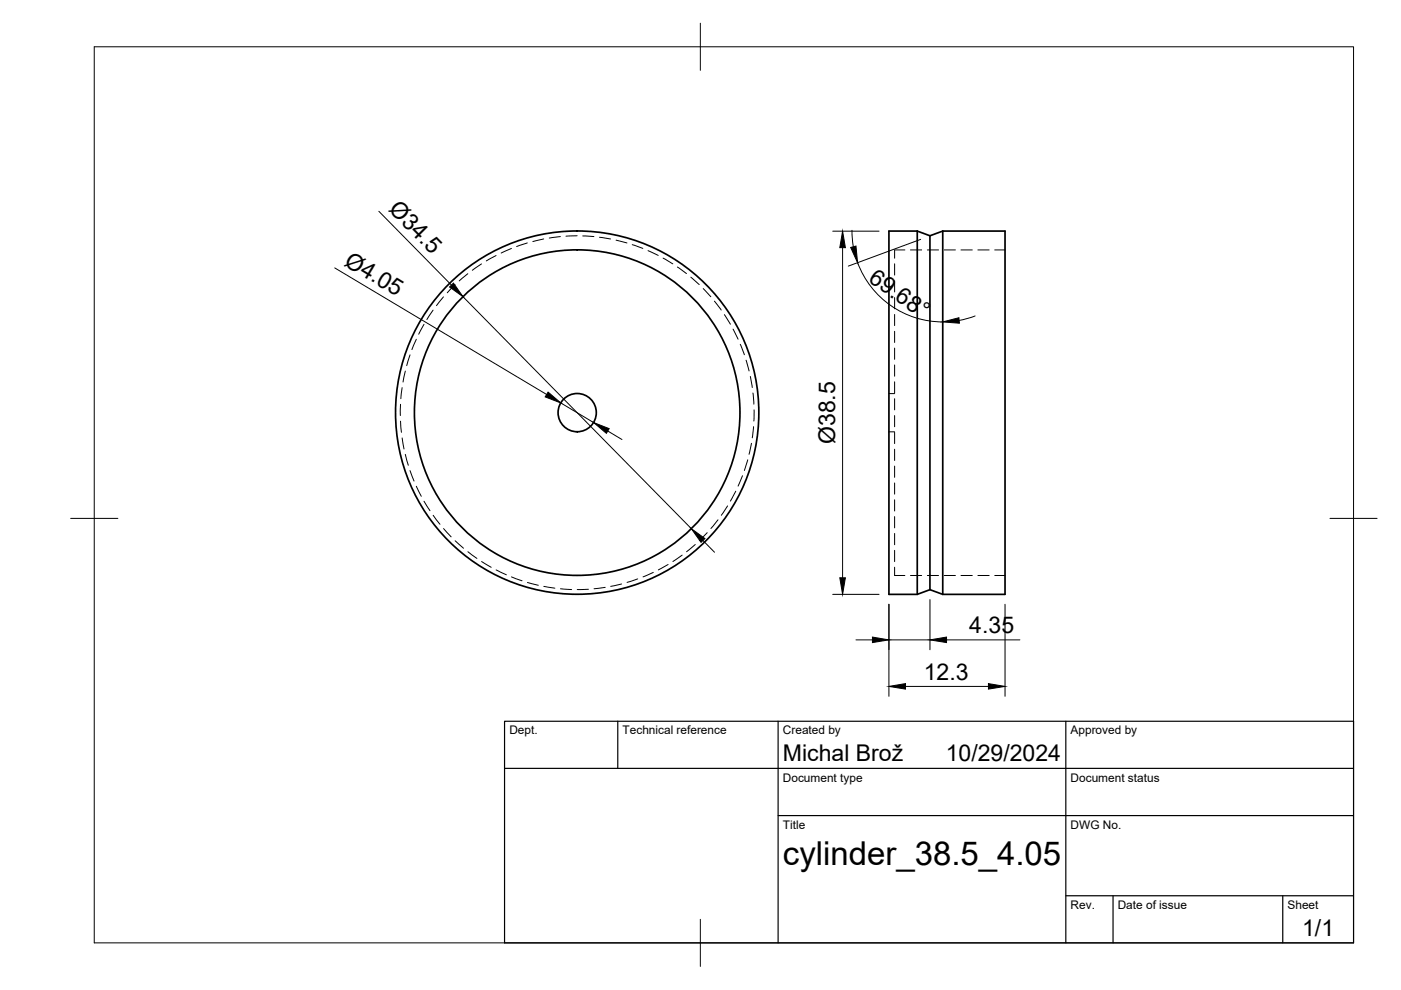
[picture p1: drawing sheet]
<svg xmlns="http://www.w3.org/2000/svg" width="297mm" height="210mm" viewBox="0 0 297 210" stroke-linecap="round" stroke-linejoin="round" font-family="sans-serif">
<!-- layer: Visible -->
<g fill="none" stroke="#000" stroke-width=".36">
<path d="M194.5 49h-6v77h6l2.7-1M194.5 49v77M194.5 49l2.7 1 2.7-1M197.2 50v75M199.9 49v77M199.9 49h13.2v77h-13.2M197.2 125l2.7 1"/>
<circle cx="122.4" cy="87.5" r="38.5"/>
<circle cx="122.4" cy="87.5" r="34.5"/>
<circle cx="122.4" cy="87.5" r="4.1"/>
</g>
<!-- layer: Hidden -->
<g fill="none" stroke="#000" stroke-width=".21">
<path d="M99.2 58l-1.8 1.6M102.1 56l-2 1.3M105.2 54.2l-2.1 1.1M108.4 52.7l-2.1 1M111.8 51.5l-2.3 .8M115.3 50.7l-2.3 .5M118.8 50.2l-2.3 .3M122.4 50l-2.4 .1M123.5 50l2.4 .2M127.1 50.3l2.4 .4M130.6 50.9l2.3 .6M134 51.9l2.3 .8"/>
<path d="M137.4 53.1l2.2 1.1M140.6 54.7l2 1.2M143.6 56.6l1.9 1.4M146.5 58.8l1.8 1.5M189.7 55.9v2.4M189.7 59.5v2.4M191.9 53h-2.2v1.8M193 53h2.4M196.6 53h2.4M200.2 53h2.4M203.8 53h2.3M207.3 53h2.4"/>
<path d="M210.9 53h2.2M85.9 78.7l-.5 2.3M86.9 75.2l-.7 2.3M88.3 71.9l-1 2.2M89.9 68.8l-1.1 2.1M91.8 65.8l-1.3 1.9M94 62.9l-1.5 1.9M96.5 60.4l-1.7 1.7M149.1 61.2l1.6 1.7M151.5 63.9l1.4 1.8M153.6 66.7l1.3 2M155.4 69.8l1.1 2.1"/>
<path d="M157 73l.8 2.2M158.2 76.4l.6 2.2M159.1 79.8l.4 2.4M189.7 63.1v2.4M189.7 66.7v2.3M189.7 70.2v2.4M189.7 73.8v2.4M189.7 77.4v2.4M84.9 85.7v2.4M84.9 89.3l.2 2.4M85.3 82.2l-.3 2.3M85.3 92.9l.4 2.3"/>
<path d="M85.9 96.3l.7 2.4M86.9 99.8l.9 2.2M158.5 97.5l-.7 2.3M159.3 94l-.5 2.3M159.6 83.3l.2 2.4M159.8 90.5l-.3 2.3M159.9 86.9l-.1 2.4M188.5 83.5h1.2M188.5 91.6h1.2M189.7 81v2.3M189.7 84.5v2.4M189.7 88.1v2.4"/>
<path d="M189.7 91.7v2.4M189.7 95.2v2.4M189.7 98.8v2.4M88.3 103.1l1 2.1M89.9 106.3l1.3 2M91.8 109.3l1.5 1.9M94 112.1l1.7 1.7M96.5 114.7l1.8 1.5M99.2 117l1.9 1.4M102.1 119.1l2 1.2M141.6 119.7l-2 1.1M144.6 117.7l-1.9 1.4"/>
<path d="M147.4 115.5l-1.8 1.5M149.9 112.9l-1.6 1.7M152.2 110.2l-1.5 1.8M154.3 107.3l-1.4 2M156 104.2l-1.1 2M157.4 100.9l-.9 2.2M189.7 102.4v2.4M189.7 106v2.3M189.7 109.5v2.4M189.7 113.1v2.4M189.7 116.7v2.4M105.2 120.8l2.2 1.1"/>
<path d="M108.4 122.3l2.3 .8M111.8 123.5l2.3 .6M115.3 124.3l2.3 .4M118.8 124.8l2.4 .2M124.8 124.9l-2.4 .1M128.3 124.5l-2.4 .3M131.8 123.8l-2.3 .5M135.2 122.7l-2.3 .8M138.5 121.4l-2.2 .9M189.7 120.3v1.7h2.2M193 122h2.4M196.6 122h2.4"/>
<path d="M200.2 122h2.4M203.8 122h2.3M207.3 122h2.4M210.9 122h2.2"/>
</g>
<!-- layer: BORDER -->
<path d="M20 9.9h267v190h-267zM148.5 4.9v10M15 109.9h10M282 109.9h10M148.5 194.9v10" fill="none" stroke="#000" stroke-width=".21"/>
<!-- layer: TITLEBLOCK -->
<path d="M107 152.9h180v47h-180zM131 152.9v10M165 152.9v47M226 152.9v47M107 162.9h180M165 172.9h122M226 189.9h61M236 189.9v10M272 189.9v10" fill="none" stroke="#000" stroke-width=".25"/>
<!-- layer: FD_Dimensions -->
<g fill="none" stroke="#000" stroke-width=".21">
<path d="M71 56.8l44.9 26.8M80.3 44.8l15.4 15.6M176.6 49h9.8M178.6 52.5v70M180.6 48.8l.3 3.5M181.8 55.7a19.3 19.3 0 0 0 18.1 12.6M195.2 50.8l-15.3 5.6M98.2 62.9l48.4 49.2M206.7 67l-3.3 .9M118.9 85.4l7 4.2M128.9 91.4l3 1.8M149 114.6l2.5 2.5"/>
<path d="M176.6 126h9.8M181.5 135.7h3.5M188.5 128.1v19.5M188.5 135.7h8.7M197.2 127.1v10.7M200.7 135.7h15.5M213.1 128.1v19.5M192 145.5h17.6"/>
</g>
<path d="M178.6 49l.6 3.5h-1.1zM180.4 52.5l1.1-.3 .3 3.5zM95.3 60.8l.8-.8 2.1 2.9zM199.9 68.3l3.4-.9 .1 1.1zM116.2 83.1l2.7 2.3-3.3-1.2zM125.9 89.6l3.3 1.3-.6 1zM146.6 112.1l2.9 2.1-.9 .8zM178.1 122.5h1.1l-.6 3.5zM185 135.1l3.5 .6-3.5 .5zM197.2 135.7l3.5-.6v1.1zM188.5 145.5l3.5-.6v1.2zM209.6 144.9l3.5 .6-3.5 .6z" fill="#000" stroke="#000" stroke-width=".21"/>
<text font-size="7" x="166" y="183.4">cylinder_38.5_4.05</text>
<g font-size="4.9">
<text x="82.3" y="44.6" transform="rotate(45 82.3 44.6)">Ø34.5</text>
<text x="72.8" y="56.1" transform="rotate(31 72.8 56.1)">Ø4.05</text>
<text x="184" y="59.6" transform="rotate(35 184 59.6)">69.68°</text>
<text x="177.1" y="94.2" transform="rotate(-90 177.1 94.2)">Ø38.5</text>
<text x="205.5" y="134.2">4.35</text>
<text x="195.9" y="144.1">12.3</text>
<text x="166" y="161.4">Michal Brož</text>
<text x="200.5" y="161.4">10/29/2024</text>
<text x="276.1" y="198.6">1/1</text>
</g>
<g font-size="2.5">
<text x="108" y="155.7">Dept.</text>
<text x="132" y="155.7">Technical reference</text>
<text x="166" y="155.7">Created by</text>
<text x="227" y="155.7">Approved by</text>
<text x="166" y="165.7">Document type</text>
<text x="227" y="165.7">Document status</text>
<text x="166" y="175.7">Title</text>
<text x="227" y="175.7">DWG No.</text>
<text x="227" y="192.7">Rev.</text>
<text x="237" y="192.7">Date of issue</text>
<text x="273" y="192.7">Sheet</text>
</g>
</svg>
